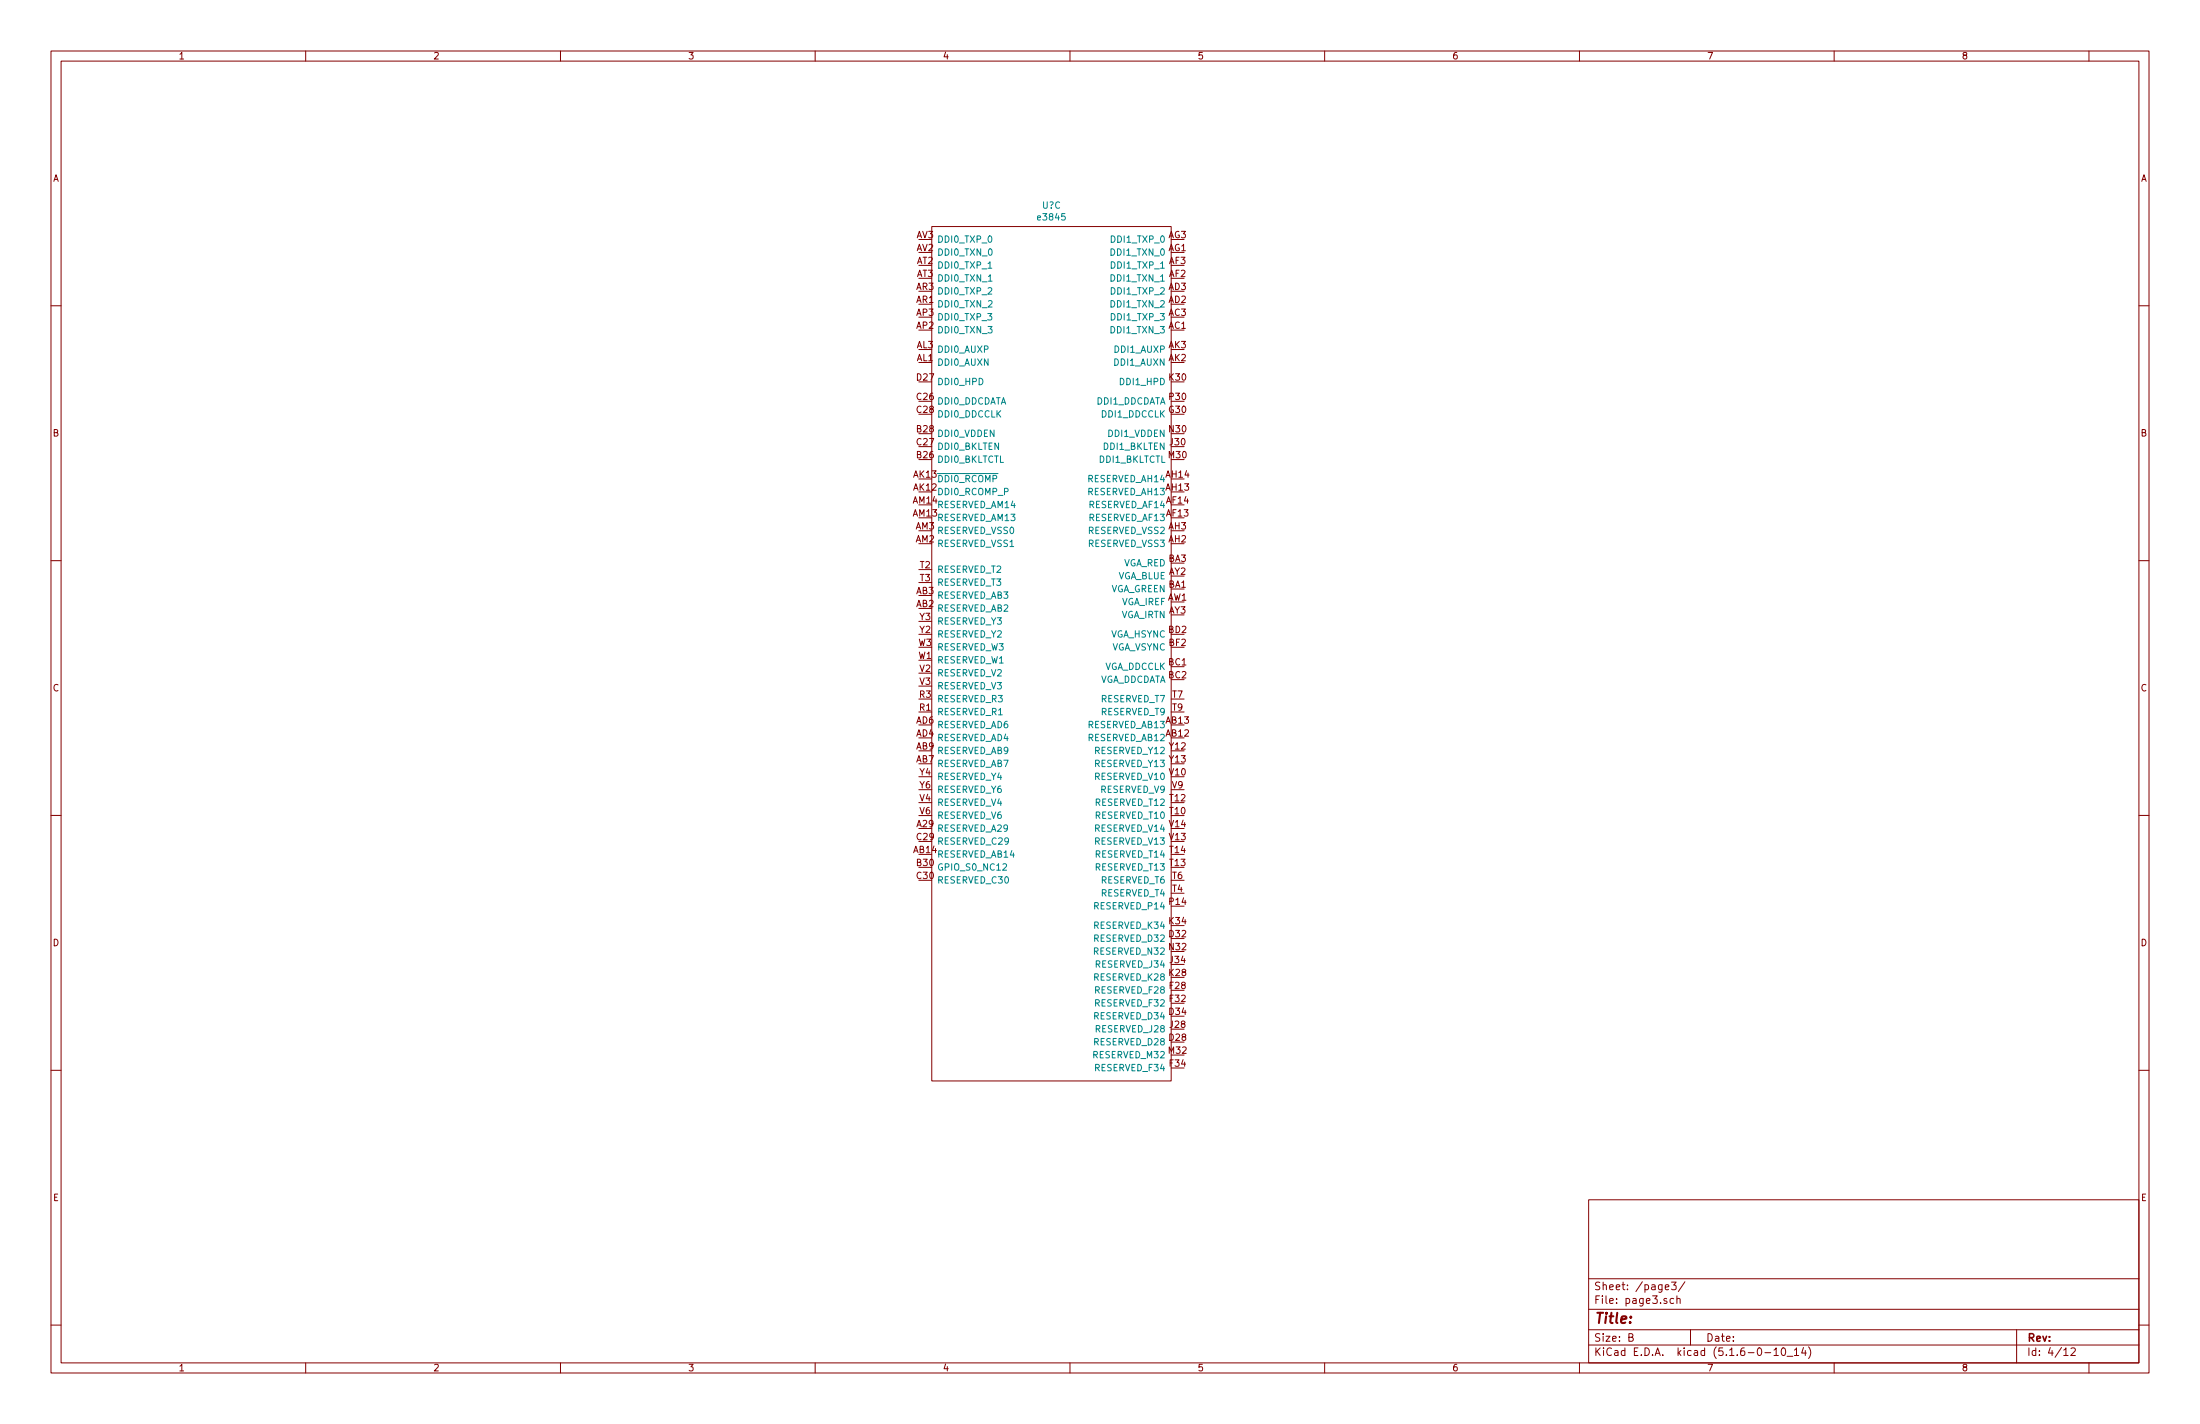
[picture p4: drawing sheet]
<svg xmlns="http://www.w3.org/2000/svg" width="432mm" height="279mm" viewBox="0 0 432 279" stroke-linecap="round" stroke-linejoin="round" font-family="sans-serif">
<g fill="none" stroke="#840000" stroke-width=".2">
<path d="M10 10h411.8v259.4h-411.8zM12 12h407.8v255.4h-407.8zM60 10v2M110 10v2M160 10v2M210 10v2M260 10v2M310 10v2M360 10v2M410 10v2M10 60h2M182.9 44.5h47v167.6h-47z"/>
<path d="M419.8 60h2M10 110h2M419.8 110h2M10 160h2M419.8 160h2M10 210h2M419.8 210h2M311.8 235.4h108v32h-108zM10 260h2M311.8 256.9h108M311.8 250.9h108M326.8 252.6l.8-.2-.1-.3h-.4l-.3 .2 .1 .7h.6"/>
<path d="M328.1 251.6h.9l-.5 .5 .4 .2v.6l-.2 .2-.6-.2M328.5 254.8h-.4l-.3 .2 .1 .7h.6M329.1 254.9l.3-.1h.3l.1 1M329.1 254.3v1.5M330.7 251.5l-1.3 1.9M419.8 260h2M60 267.4v2M110 267.4v2M160 267.4v2M210 267.4v2M260 267.4v2M310 267.4v2"/>
<path d="M311.8 263.9h108M311.8 260.9h108M319.7 262.4l.7-.1 .1-.2-.1-.4h-.7v1.5h.6l.2-.2 .1-.3-.4-.3M331.8 260.9v3M346.4 265.4h1.1M348.2 264.9l.4-.4v1.5M348.2 266h.8M349.8 264.6l.2-.1a.85 .85 0 0 1 .1 1.5 .79 .79 0 0 1-.3-1.4zM350.7 266.1h1.2M352.2 264.9l.4-.4v1.5M352.2 266h.8M354 264.4l-.4 1.1h.9"/>
<path d="M354.3 265v1M355 264.3a1.71 1.71 0 0 1 0 2.2M360 267.4v2M395.8 260.9v6.5M405.1 264.9l.4-.4v1.5M405.1 266h.8M406.5 264.6l.6-.1 .2 .4-.9 1.1h.9M410 267.4v2"/>
</g>
<path d="M193.9 52.6h.8M194 55.2h.7M196.8 169.6l.5-.1 .3 .3-.8 .9h.8" fill="none" stroke="#008484" stroke-width=".2"/>
<text font-size="2.8" fill="#840000" x="312.8" y="259.7">Title:</text>
<g font-size="2.1" fill="#840000">
<text x="312.8" y="255.8">File: page3.sch</text>
<text x="312.8" y="253.1">Sheet: /page3/</text>
<text x="312.8" y="263.2">Size: B</text>
<text x="334.8" y="263.2">Date:</text>
<text x="397.8" y="263.2">Rev:</text>
<text x="312.8" y="266">KiCad E.D.A. kicad (5.1.6-0-10_14)</text>
<text x="397.8" y="266">Id: 4/12</text>
</g>
<g font-size="1.8" fill="#840000">
<text x="35" y="11.6">1</text>
<text x="85" y="11.6">2</text>
<text x="135" y="11.6">3</text>
<text x="185" y="11.6">4</text>
<text x="235" y="11.6">5</text>
<text x="285" y="11.6">6</text>
<text x="335" y="11.6">7</text>
<text x="385" y="11.6">8</text>
<text x="10.4" y="35.6">A</text>
<text x="420.2" y="35.6">A</text>
<text x="179.9" y="46.7">AV3</text>
<text x="229.3" y="46.7">AG3</text>
<text x="179.9" y="49.3">AV2</text>
<text x="179.9" y="51.8">AT2</text>
<text x="229.3" y="49.3">AG1</text>
<text x="229.5" y="51.8">AF3</text>
<text x="179.9" y="59.4">AR1</text>
<text x="179.9" y="56.9">AR3</text>
<text x="179.9" y="54.4">AT3</text>
<text x="229.4" y="59.4">AD2</text>
<text x="229.4" y="56.9">AD3</text>
<text x="229.5" y="54.4">AF2</text>
<text x="179.9" y="64.5">AP2</text>
<text x="179.9" y="62">AP3</text>
<text x="229.4" y="64.5">AC1</text>
<text x="229.4" y="62">AC3</text>
<text x="179.9" y="70.9">AL1</text>
<text x="179.9" y="68.3">AL3</text>
<text x="229.4" y="70.9">AK2</text>
<text x="229.4" y="68.3">AK3</text>
<text x="180" y="74.7">D27</text>
<text x="229.5" y="74.7">K30</text>
<text x="180" y="78.5">C26</text>
<text x="180" y="81">C28</text>
<text x="229.5" y="81">G30</text>
<text x="229.6" y="78.5">P30</text>
<text x="10.4" y="85.6">B</text>
<text x="180" y="89.9">B26</text>
<text x="180" y="84.8">B28</text>
<text x="180" y="87.4">C27</text>
<text x="229.4" y="89.9">M30</text>
<text x="229.5" y="84.8">N30</text>
<text x="229.7" y="87.4">J30</text>
<text x="420.2" y="85.6">B</text>
<text x="179.3" y="93.7">AK13</text>
<text x="228.9" y="93.7">AH14</text>
<text x="179.2" y="101.3">AM13</text>
<text x="179.2" y="98.8">AM14</text>
<text x="179.3" y="96.3">AK12</text>
<text x="228.9" y="96.3">AH13</text>
<text x="229" y="101.3">AF13</text>
<text x="229" y="98.8">AF14</text>
<text x="179.8" y="106.4">AM2</text>
<text x="179.8" y="103.9">AM3</text>
<text x="229.4" y="106.4">AH2</text>
<text x="229.4" y="103.9">AH3</text>
<text x="180.6" y="111.5">T2</text>
<text x="229.4" y="110.2">BA3</text>
<text x="229.4" y="112.8">AY2</text>
<text x="179.9" y="119.1">AB2</text>
<text x="179.9" y="116.6">AB3</text>
<text x="180.6" y="114">T3</text>
<text x="229.2" y="117.9">AW1</text>
<text x="229.4" y="115.3">BA1</text>
<text x="180.5" y="124.2">Y2</text>
<text x="180.5" y="121.7">Y3</text>
<text x="229.4" y="124.2">BD2</text>
<text x="229.4" y="120.4">AY3</text>
<text x="180.3" y="129.3">W1</text>
<text x="180.3" y="126.7">W3</text>
<text x="180.5" y="131.8">V2</text>
<text x="229.4" y="130.6">BC1</text>
<text x="229.5" y="126.7">BF2</text>
<text x="10.4" y="135.6">C</text>
<text x="180.5" y="136.9">R3</text>
<text x="180.5" y="134.4">V3</text>
<text x="229.4" y="133.1">BC2</text>
<text x="230.1" y="136.9">T7</text>
<text x="420.2" y="135.6">C</text>
<text x="179.9" y="142">AD6</text>
<text x="180.5" y="139.4">R1</text>
<text x="228.9" y="142">AB13</text>
<text x="230.1" y="139.4">T9</text>
<text x="179.9" y="149.6">AB7</text>
<text x="179.9" y="147.1">AB9</text>
<text x="179.9" y="144.5">AD4</text>
<text x="228.9" y="144.5">AB12</text>
<text x="229.6" y="147.1">Y12</text>
<text x="229.6" y="149.6">Y13</text>
<text x="180.5" y="152.1">Y4</text>
<text x="180.5" y="154.7">Y6</text>
<text x="229.6" y="152.1">V10</text>
<text x="230.1" y="154.7">V9</text>
<text x="180.5" y="157.2">V4</text>
<text x="180.5" y="159.8">V6</text>
<text x="229.6" y="159.8">T10</text>
<text x="229.6" y="157.2">T12</text>
<text x="179.3" y="167.4">AB14</text>
<text x="180" y="162.3">A29</text>
<text x="180" y="164.8">C29</text>
<text x="229.6" y="164.8">V13</text>
<text x="229.6" y="162.3">V14</text>
<text x="229.6" y="167.4">T14</text>
<text x="180" y="169.9">B30</text>
<text x="180" y="172.5">C30</text>
<text x="229.6" y="169.9">T13</text>
<text x="230.1" y="172.5">T6</text>
<text x="229.6" y="177.5">P14</text>
<text x="230.1" y="175">T4</text>
<text x="10.4" y="185.6">D</text>
<text x="229.5" y="183.9">D32</text>
<text x="229.5" y="181.4">K34</text>
<text x="420.2" y="185.6">D</text>
<text x="229.5" y="191.5">K28</text>
<text x="229.5" y="186.4">N32</text>
<text x="229.7" y="189">J34</text>
<text x="229.6" y="194.1">F28</text>
<text x="229.6" y="196.6">F32</text>
<text x="229.5" y="199.1">D34</text>
<text x="229.7" y="201.7">J28</text>
<text x="229.4" y="206.8">M32</text>
<text x="229.5" y="204.2">D28</text>
<text x="229.6" y="209.3">F34</text>
<text x="10.4" y="235.6">E</text>
<text x="420.2" y="235.6">E</text>
<text x="35" y="269">1</text>
<text x="85" y="269">2</text>
<text x="135" y="269">3</text>
<text x="185" y="269">4</text>
<text x="235" y="269">5</text>
<text x="285" y="269">6</text>
<text x="335" y="269">7</text>
<text x="385" y="269">8</text>
</g>
<g font-size="1.8" fill="#008484">
<text x="204.6" y="40.9">U?C</text>
<text x="183.9" y="47.6">DDI0_TXP_0</text>
<text x="203.9" y="43.3">e3845</text>
<text x="218.4" y="47.6">DDI1_TXP_0</text>
<text x="183.9" y="52.7">DDI0_TXP_1</text>
<text x="183.9" y="50.2">DDI0_TXN_0</text>
<text x="218.3" y="50.2">DDI1_TXN_0</text>
<text x="218.4" y="52.7">DDI1_TXP_1</text>
<text x="183.9" y="57.8">DDI0_TXP_2</text>
<text x="183.9" y="55.2">DDI0_TXN_1</text>
<text x="218.3" y="55.2">DDI1_TXN_1</text>
<text x="218.4" y="57.8">DDI1_TXP_2</text>
<text x="183.9" y="65.4">DDI0_TXN_3</text>
<text x="183.9" y="62.9">DDI0_TXP_3</text>
<text x="183.9" y="60.3">DDI0_TXN_2</text>
<text x="218.3" y="65.4">DDI1_TXN_3</text>
<text x="218.3" y="60.3">DDI1_TXN_2</text>
<text x="218.4" y="62.9">DDI1_TXP_3</text>
<text x="183.9" y="71.8">DDI0_AUXN</text>
<text x="183.9" y="69.2">DDI0_AUXP</text>
<text x="218.8" y="71.8">DDI1_AUXN</text>
<text x="218.9" y="69.2">DDI1_AUXP</text>
<text x="183.9" y="75.6">DDI0_HPD</text>
<text x="220.1" y="75.6">DDI1_HPD</text>
<text x="183.9" y="79.4">DDI0_DDCDATA</text>
<text x="183.9" y="81.9">DDI0_DDCCLK</text>
<text x="215.1" y="79.4">DDI1_DDCDATA</text>
<text x="216.4" y="81.9">DDI1_DDCCLK</text>
<text x="183.9" y="85.7">DDI0_VDDEN</text>
<text x="183.9" y="88.3">DDI0_BKLTEN</text>
<text x="216.7" y="88.3">DDI1_BKLTEN</text>
<text x="217.7" y="85.7">DDI1_VDDEN</text>
<text x="183.9" y="94.6">DDI0_RCOMP</text>
<text x="183.9" y="90.8">DDI0_BKLTCTL</text>
<text x="213.6" y="94.6">RESERVED_AH14</text>
<text x="215.7" y="90.8">DDI1_BKLTCTL</text>
<text x="183.9" y="97.2">DDI0_RCOMP_P</text>
<text x="183.9" y="99.7">RESERVED_AM14</text>
<text x="213.6" y="97.2">RESERVED_AH13</text>
<text x="213.8" y="99.7">RESERVED_AF14</text>
<text x="183.9" y="102.2">RESERVED_AM13</text>
<text x="183.9" y="107.3">RESERVED_VSS1</text>
<text x="183.9" y="104.8">RESERVED_VSS0</text>
<text x="213.6" y="107.3">RESERVED_VSS3</text>
<text x="213.6" y="104.8">RESERVED_VSS2</text>
<text x="213.8" y="102.2">RESERVED_AF13</text>
<text x="183.9" y="112.4">RESERVED_T2</text>
<text x="219.2" y="113.7">VGA_BLUE</text>
<text x="220.3" y="111.1">VGA_RED</text>
<text x="183.9" y="117.5">RESERVED_AB3</text>
<text x="183.9" y="114.9">RESERVED_T3</text>
<text x="217.8" y="116.2">VGA_GREEN</text>
<text x="220" y="118.7">VGA_IREF</text>
<text x="183.9" y="120">RESERVED_AB2</text>
<text x="183.9" y="125.1">RESERVED_Y2</text>
<text x="183.9" y="122.6">RESERVED_Y3</text>
<text x="217.9" y="125.1">VGA_HSYNC</text>
<text x="219.9" y="121.3">VGA_IRTN</text>
<text x="183.9" y="130.2">RESERVED_W1</text>
<text x="183.9" y="127.6">RESERVED_W3</text>
<text x="216.6" y="131.4">VGA_DDCCLK</text>
<text x="217.9" y="127.6">VGA_VSYNC</text>
<text x="183.9" y="137.8">RESERVED_R3</text>
<text x="183.9" y="132.7">RESERVED_V2</text>
<text x="183.9" y="135.3">RESERVED_V3</text>
<text x="215.3" y="134">VGA_DDCDATA</text>
<text x="216.1" y="137.8">RESERVED_T7</text>
<text x="183.9" y="142.9">RESERVED_AD6</text>
<text x="183.9" y="140.3">RESERVED_R1</text>
<text x="213.6" y="142.9">RESERVED_AB13</text>
<text x="216.1" y="140.3">RESERVED_T9</text>
<text x="183.9" y="148">RESERVED_AB9</text>
<text x="183.9" y="145.4">RESERVED_AD4</text>
<text x="213.6" y="145.4">RESERVED_AB12</text>
<text x="215" y="148">RESERVED_Y12</text>
<text x="183.9" y="150.5">RESERVED_AB7</text>
<text x="183.9" y="153">RESERVED_Y4</text>
<text x="183.9" y="155.6">RESERVED_Y6</text>
<text x="215" y="153">RESERVED_V10</text>
<text x="215" y="150.5">RESERVED_Y13</text>
<text x="216" y="155.6">RESERVED_V9</text>
<text x="183.9" y="158.1">RESERVED_V4</text>
<text x="183.9" y="160.7">RESERVED_V6</text>
<text x="215.1" y="160.7">RESERVED_T10</text>
<text x="215.1" y="158.1">RESERVED_T12</text>
<text x="183.9" y="163.2">RESERVED_A29</text>
<text x="183.9" y="165.7">RESERVED_C29</text>
<text x="215" y="165.7">RESERVED_V13</text>
<text x="215" y="163.2">RESERVED_V14</text>
<text x="183.9" y="168.3">RESERVED_AB14</text>
<text x="183.9" y="170.8">GPIO_S0_NC12</text>
<text x="183.9" y="173.4">RESERVED_C30</text>
<text x="215.1" y="170.8">RESERVED_T13</text>
<text x="215.1" y="168.3">RESERVED_T14</text>
<text x="216.1" y="173.4">RESERVED_T6</text>
<text x="215" y="178.4">RESERVED_P14</text>
<text x="216.1" y="175.9">RESERVED_T4</text>
<text x="214.9" y="184.8">RESERVED_D32</text>
<text x="214.9" y="182.2">RESERVED_K34</text>
<text x="214.9" y="187.3">RESERVED_N32</text>
<text x="215.2" y="189.9">RESERVED_J34</text>
<text x="214.9" y="192.4">RESERVED_K28</text>
<text x="215.1" y="194.9">RESERVED_F28</text>
<text x="215.1" y="197.5">RESERVED_F32</text>
<text x="214.9" y="200">RESERVED_D34</text>
<text x="215.2" y="202.6">RESERVED_J28</text>
<text x="214.7" y="207.6">RESERVED_M32</text>
<text x="214.9" y="205.1">RESERVED_D28</text>
<text x="215.1" y="210.2">RESERVED_F34</text>
</g>
</svg>
